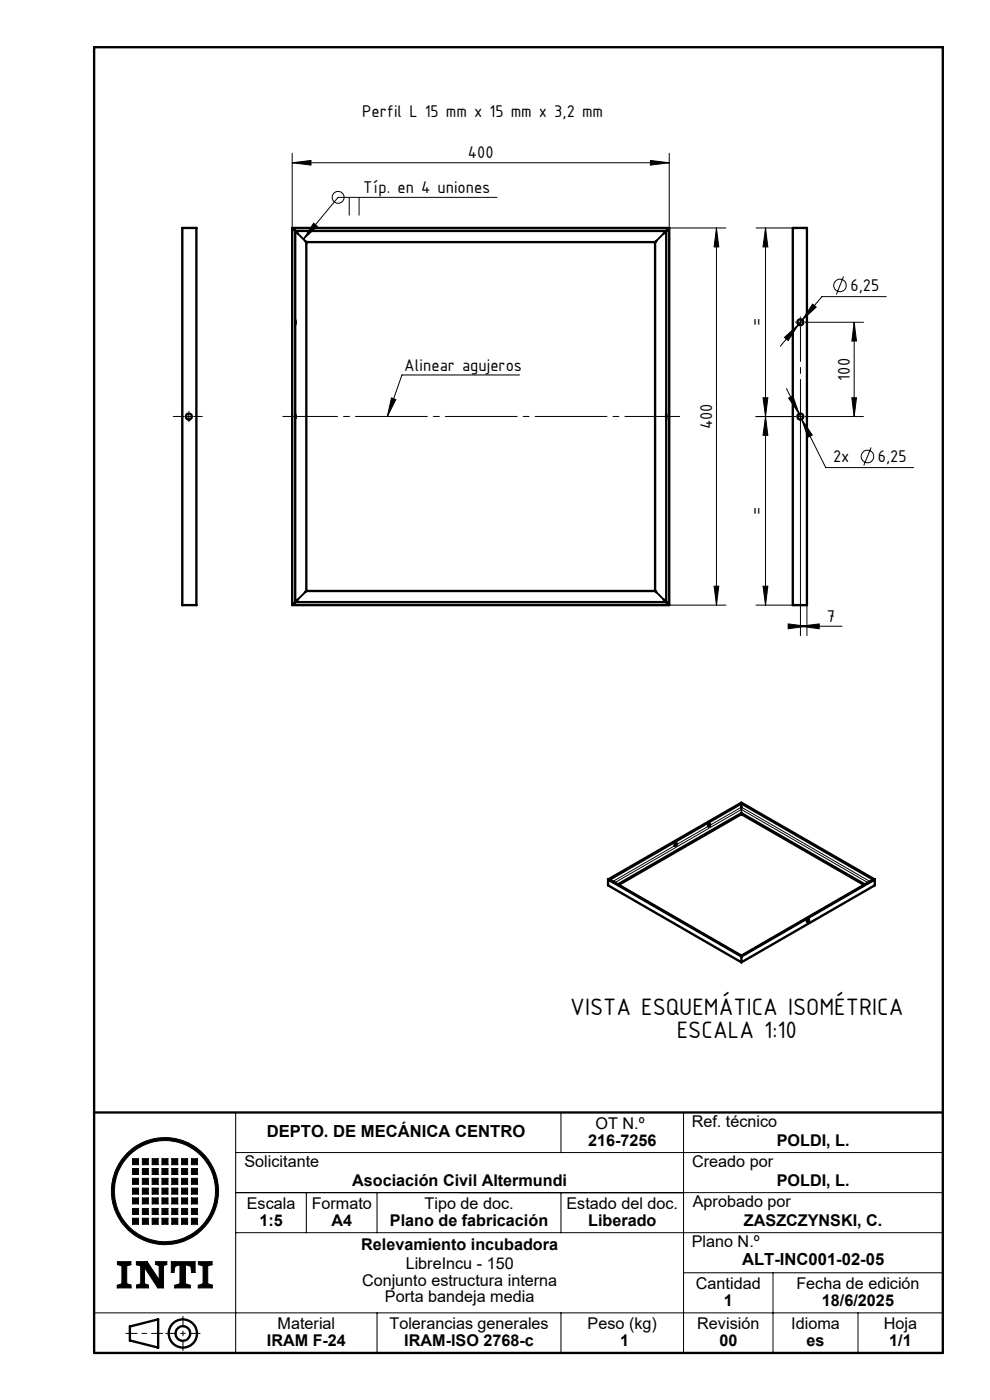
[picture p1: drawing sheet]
<svg xmlns="http://www.w3.org/2000/svg" width="210mm" height="297mm" viewBox="0 0 210 297" stroke-linecap="round" stroke-linejoin="round" font-family="sans-serif">
<g fill="none" stroke="#000" stroke-width=".21">
<path d="M62 34.5l4-.5v1zM62 32.5v15.9M62 34.5h80M138 34l4 .5-4 .5zM142 32.5v15.9h12M66.5 47.3l.8 .7-3 2.8zM74.1 41.9v3.8M76.2 41.9v3.8M105.4 41.9h-33.7l-7.4 8.9M152 48.4l.5 4h-1zM152 48.4v80M160.4 48.4h7.8"/>
<path d="M162.4 48.4l.5 4h-1zM162.4 48.4v80M178.9 58.7l-1.5 3.8M110.2 79.5h-24.9l-3.1 8.9M166.4 71.6l3-2.7-2.2 3.3zM169.3 68.4h1M169.4 68.9l-3.9 4.5M169.8 67.9v1M170.2 67.9l-.8 1M170.9 68.4h12.3M172.4 64.5l.7 .7-2.9 2.7zM181.2 68.4l.5 4h-1z"/>
<path d="M181.2 68.4v20M188 62.9h-13.7l-4.1 5M39.5 88.4h1.1M40 87.9v1M83 84.4l1 .4-1.8 3.6zM160.4 88.4h8.3M161.9 84.4h1l-.5 4zM162.4 88.4l.5 4h-1zM166.8 82.4l2.7 5.4M167.3 84.5l.9-.5 1.3 3.8zM169.3 88.4h1M169.5 87.8l.5 1.1"/>
<path d="M169.8 87.8v47.1M170 88.9l2.3 3.4-.9 .4zM170 88.9l5.2 10.3h18.6M170.9 88.4h12.3M180.7 84.4h1l-.5 4zM184.8 94.9l-1.6 3.8M142 128.4h12M151.5 124.4h1l-.5 4zM160.4 128.4h7.8M161.9 124.4h1l-.5 4zM167.2 132.4l4 .5-4 .5zM169.8 132.9l4-.5v1z"/>
<path d="M169.8 132.9h8.8M171.2 128.4v6.5M143.2 179.4l-13.2 7.6M150.2 175.3l-6.7 3.9M150.6 175.1l6.7-3.9 27.2 15.8M157.3 170.3v.1M157.3 171.7v.6M157.3 170.4l28 16.2M157.3 170.4l-28.1 16.2M157.3 171.7l26.8 15.6M157.3 172.3l26.3 15.2M157.3 171.7l-26.9 15.6"/>
<path d="M157.3 172.3l-26.4 15.2M129 186.6h.2M129.2 186.6l28.1 16.2M129.5 186.7l27.8-16.1 27.8 16.1M131.1 187.6l26.2-15 26.1 15M171.3 195.3h-.1M185.3 186.6h.3M185.3 186.6l-28 16.2M157.3 202.8v.1M20 236v51M50 236v51M119 236v8.5"/>
<path d="M149.2 236h-4.2v51M28.1 245.8h1.3v1.3h-1.3zM28.1 247.9h1.3v1.3h-1.3zM28.1 250h1.3v1.2h-1.3zM28.1 252.1h1.3v1.2h-1.3zM28.1 254.1h1.3v1.3h-1.3zM28.1 256.4h1.3v1.2h-1.3zM28.1 258.4h1.3v1.3h-1.3zM30.2 245.8h1.3v1.3h-1.3zM30.2 247.9h1.3v1.3h-1.3zM30.2 250h1.3v1.2h-1.3zM30.2 252.1h1.3v1.2h-1.3z"/>
<path d="M30.2 254.1h1.3v1.3h-1.3zM30.2 256.4h1.3v1.2h-1.3zM30.2 258.4h1.3v1.3h-1.3zM32.3 245.8h1.2v1.3h-1.2zM32.3 247.9h1.2v1.3h-1.2zM32.3 250h1.2v1.2h-1.2zM32.3 252.1h1.2v1.2h-1.2zM32.3 254.1h1.2v1.3h-1.2zM32.3 256.4h1.2v1.2h-1.2zM32.3 258.4h1.2v1.3h-1.2zM34.4 245.8h1.2v1.3h-1.2zM34.4 247.9h1.2v1.3h-1.2z"/>
<path d="M34.4 250h1.2v1.2h-1.2zM34.4 252.1h1.2v1.2h-1.2zM34.4 254.1h1.2v1.3h-1.2zM34.4 256.4h1.2v1.2h-1.2zM34.4 258.4h1.2v1.3h-1.2zM36.4 245.8h1.3v1.3h-1.3zM36.4 247.9h1.3v1.3h-1.3zM36.4 250h1.3v1.2h-1.3zM36.4 252.1h1.3v1.2h-1.3zM36.4 254.1h1.3v1.3h-1.3zM36.4 256.4h1.3v1.2h-1.3zM36.4 258.4h1.3v1.3h-1.3z"/>
<path d="M38.5 245.8h1.3v1.3h-1.3zM38.5 247.9h1.3v1.3h-1.3zM38.5 250h1.3v1.2h-1.3zM38.5 252.1h1.3v1.2h-1.3zM38.5 254.1h1.3v1.3h-1.3zM38.5 256.4h1.3v1.2h-1.3zM38.5 258.4h1.3v1.3h-1.3zM40.6 245.8h1.3v1.3h-1.3zM40.6 247.9h1.3v1.3h-1.3zM40.6 250h1.3v1.2h-1.3zM40.6 252.1h1.3v1.2h-1.3zM40.6 254.1h1.3v1.3h-1.3z"/>
<path d="M40.6 256.4h1.3v1.2h-1.3zM40.6 258.4h1.3v1.3h-1.3zM50 253h150M50 244.5h150M65 253v8.5M80 253v8.5M119 253v8.5M20 278.5h180M24.9 267.6h2.9v.7l-.9 .2v3.8l.9 .3v.6h-2.9v-.5l1-.4v-3.8l-1-.2zM28.9 267.6h2.3l2.6 3.9v-3l-.8-.3v-.6h2.4v.6l-.7 .3v4.7h-1.2l-2.8-4.3v3.4l.8 .3v.6h-2.5v-.6l.8-.3v-3.8l-.9-.2zM36.3 267.6h5.1v2.3h-.7l-.2-1.3-1.2-.3v4l1.1 .4v.5h-3.3v-.5l1.1-.4v-4l-1.1 .3-.2 1.3h-.6zM42.1 267.6h2.9v.7l-.9 .2v3.8l.9 .3v.6h-2.9v-.5l1-.4v-3.8l-1-.2z"/>
<path d="M50 261.5h150M80 278.5v8.5M119 278.5v8.5M145 270h55M164 270v17M182 278.5v8.5"/>
<circle cx="71.7" cy="41.9" r="1.26"/>
<circle cx="178.2" cy="60.6" r="1.33"/>
<circle cx="184" cy="96.8" r="1.34"/>
<circle cx="35" cy="252.7" r="11.4"/>
<circle cx="35" cy="252.7" r="10.7"/>
</g>
<g fill="none" stroke="#000" stroke-width=".5">
<path d="M20 10h180v277h-180zM38.7 48.4h3v80h-3zM62 48.4h80v80h-80zM62.3 48.7l.3 .3M62.6 49l.6 .6M62.6 49h78.7M62.6 49v78.7M64.7 51.1l.3 .3M65 51.4h74M65 51.4v74M139 51.4v74M139.3 51.1l-.3 .3"/>
<path d="M141.3 49l-.6 .6M141.3 49v78.7M141.6 48.7l-.3 .3M168.2 48.4h3v80h-3zM62.6 67.9v1M62.6 87.9v1M141.3 87.9v1M62.6 127.7l-.3 .3M62.6 127.7h78.7M63.2 127.1l-.6 .6M65 125.4l-.3 .3M65 125.4h74"/>
<path d="M139 125.4l.3 .3M140.7 127.1l.6 .6M141.3 127.7l.3 .3M143.3 178.9l.3 .1a.3 .3 0 0 1-.1 .3 .3 .3 0 0 1-.4 0zM143.3 178.9l-.2 .3M150.3 174.9l.1-.1a.23 .23 0 0 1 .2 .3 .23 .23 0 0 1-.4 .1zM150.4 174.8l-.2 .4M157.3 170.4v1.3M157.3 172.3v.4M157.3 172.7l26 15M157.3 172.7l-26 15M129 186.6l28.3 16.3"/>
<path d="M129 186.6v1.2l28.3 16.3M129 186.6l28.3-16.3 28.3 16.3M129.2 186.6l28.1 16.1M171.4 195.1l-.2 .3M171.5 195a.26 .26 0 0 1 .1 .4 .26 .26 0 0 1-.4 .1zM185.3 186.6l-28 16.1M185.6 186.6l-28.3 16.3M185.6 186.6v1.2l-28.3 16.3M157.3 202.7v.1M157.3 202.9v1.2M20 236h180M27.6 281.4l5.9-1.5v6l-5.9-1.5z"/>
<circle cx="169.8" cy="68.4" r=".63"/>
<circle cx="40.1" cy="88.4" r=".63"/>
<circle cx="169.8" cy="88.4" r=".63"/>
<circle cx="38.8" cy="282.9" r="3"/>
<circle cx="38.8" cy="282.9" r="1.55"/>
</g>
<path d="M26.7 282.9h7.8" fill="none" stroke="#000" stroke-width=".21" stroke-dasharray="6.1 1 1 1" stroke-dashoffset="3.7"/>
<path d="M38.8 279.2v7.3M35.2 282.9h7.2" fill="none" stroke="#000" stroke-width=".21" stroke-dasharray="6.1 1 1 1" stroke-dashoffset="4"/>
<g fill="#000">
<path d="M24.9 267.6v.7l1 .2v3.8l-1 .4v.5h2.9v-.6l-.9-.3v-3.8l.9-.2v-.7zM36.3 267.6v2.3h.6l.2-1.3 1.1-.3v4l-1.1 .4v.5h3.3v-.5l-1.1-.4v-4l1.2 .3 .2 1.3h.7v-2.3zM42.1 267.6v.7l1 .2v3.8l-1 .4v.5h2.9v-.6l-.9-.3v-3.8l.9-.2v-.7zM28.1 258.4v1.3h1.3v-1.3zM30.2 258.4v1.3h1.3v-1.3zM32.3 258.4v1.3h1.2v-1.3zM34.4 258.4v1.3h1.2v-1.3zM36.4 258.4v1.3h1.3v-1.3zM38.5 258.4v1.3h1.3v-1.3zM40.6 258.4v1.3h1.3v-1.3zM40.6 256.4v1.2h1.3v-1.2zM40.6 254.1v1.3h1.3v-1.3zM38.5 254.1v1.3h1.3v-1.3zM38.5 256.4v1.2h1.3v-1.2zM36.4 256.4v1.2h1.3v-1.2zM36.4 254.1v1.3h1.3v-1.3zM34.4 254.1v1.3h1.2v-1.3zM34.4 256.4v1.2h1.2v-1.2zM32.3 256.4v1.2h1.2v-1.2zM32.3 254.1v1.3h1.2v-1.3zM30.2 254.1v1.3h1.3v-1.3zM30.2 256.4v1.2h1.3v-1.2zM28.1 256.4v1.2h1.3v-1.2zM28.1 254.1v1.3h1.3v-1.3zM28.1 252.1v1.2h1.3v-1.2zM30.2 252.1v1.2h1.3v-1.2zM32.3 252.1v1.2h1.2v-1.2zM34.4 252.1v1.2h1.2v-1.2zM36.4 252.1v1.2h1.3v-1.2zM38.5 252.1v1.2h1.3v-1.2zM40.6 252.1v1.2h1.3v-1.2zM40.6 250v1.2h1.3v-1.2zM38.5 250v1.2h1.3v-1.2zM36.4 250v1.2h1.3v-1.2zM34.4 250v1.2h1.2v-1.2zM32.3 250v1.2h1.2v-1.2zM30.2 250v1.2h1.3v-1.2zM28.1 250v1.2h1.3v-1.2zM28.1 247.9v1.3h1.3v-1.3zM30.2 247.9v1.3h1.3v-1.3zM32.3 247.9v1.3h1.2v-1.3zM34.4 247.9v1.3h1.2v-1.3zM36.4 247.9v1.3h1.3v-1.3zM38.5 247.9v1.3h1.3v-1.3zM40.6 247.9v1.3h1.3v-1.3zM40.6 245.8v1.3h1.3v-1.3zM38.5 245.8v1.3h1.3v-1.3zM36.4 245.8v1.3h1.3v-1.3zM34.4 245.8v1.3h1.2v-1.3zM32.3 245.8v1.3h1.2v-1.3zM30.2 245.8v1.3h1.3v-1.3zM28.1 245.8v1.3h1.3v-1.3zM24.3 252.7a10.7 10.7 0 0 1 21.4 0 10.7 10.7 0 0 1-21.4 0zM23.6 252.7a11.4 11.4 0 0 0 22.8 0 11.4 11.4 0 0 0-22.8 0z" fill-rule="evenodd"/>
<path d="M28.9 267.6h2.3l2.6 3.9v-3l-.8-.3v-.6h2.4v.6l-.7 .3v4.7h-1.2l-2.8-4.3v3.4l.8 .3v.6h-2.5v-.6l.8-.3v-3.8l-.9-.2z" fill-rule="evenodd"/>
</g>
<path d="M168.8 68.3h-.1M169.8 67.3v-.1M170.8 68.3h.1M39.1 88.3h-2.3M40.1 87.3v-.1M40.1 89.3v.2M41.1 88.3h1.8M168.8 88.3h-.1M169.8 87.3v-.1M169.8 89.3v.2M170.8 88.3h.1" fill="none" stroke="#000" stroke-width=".21" stroke-dasharray="15.2 1.3 1.3 1.3"/>
<path d="M169.8 69.3v18.5" fill="none" stroke="#000" stroke-width=".21" stroke-dasharray="15.2 1.3 1.3 1.3" stroke-dashoffset="7.9"/>
<path d="M144.2 88.3h-84.2" fill="none" stroke="#000" stroke-width=".21" stroke-dasharray="15.2 1.3 1.3 1.3" stroke-dashoffset="3.6"/>
<path d="M62 48.4l3 3M142 48.4l-3 3M65 125.4l-3 3M139 125.4l3 3" fill="none" stroke="#000" stroke-width=".4"/>
<g fill="#000">
<path d="M62 34.5l4-.5v1zM138 34l4 .5-4 .5z"/>
<path d="M152 48.4l.5 4h-1zM151.5 124.4h1l-.5 4zM181.2 68.4l.5 4h-1zM180.7 84.4h1l-.5 4z"/>
<path d="M83 84.4l1 .4-1.8 3.6zM66.5 47.3l.8 .7-3 2.8z"/>
<path d="M162.4 88.4l.5 4h-1zM161.9 124.4h1l-.5 4zM162.4 48.4l.5 4h-1zM161.9 84.4h1l-.5 4z"/>
<path d="M167.3 84.5l2.2 3.3-1.3-3.8zM170 88.9l1.4 3.8 .9-.4zM166.4 71.6l.8 .6 2.2-3.3zM172.4 64.5l-2.2 3.4 2.9-2.7z"/>
<path d="M169.8 132.9l4-.5v1zM167.2 132.4l4 .5-4 .5z"/>
</g>
<g font-size="5.4">
<text x="121" y="215.3">VISTA ESQUEMÁTICA ISOMÉTRICA</text>
<text x="143.5" y="220.2">ESCALA 1:10</text>
</g>
<g font-size="3.9">
<text x="76.8" y="24.7">Perfil L 15 mm x 15 mm x 3,2 mm</text>
<text x="99.2" y="33.6">400</text>
<text x="77.1" y="41">Típ. en 4 uniones</text>
<text x="180.4" y="61.8">6,25</text>
<text x="161.5" y="69.2" transform="rotate(-90 161.5 69.2)">=</text>
<text x="85.8" y="78.6">Alinear agujeros</text>
<text x="180.3" y="80.7" transform="rotate(-90 180.3 80.7)">100</text>
<text x="151.1" y="91.1" transform="rotate(-90 151.1 91.1)">400</text>
<text x="176.7" y="98">2x</text>
<text x="186.2" y="98">6,25</text>
<text x="161.5" y="109.2" transform="rotate(-90 161.5 109.2)">=</text>
<text x="175.4" y="132">7</text>
</g>
<g font-size="3.5">
<text x="56.6" y="241.2">DEPTO. DE MECÁNICA CENTRO</text>
<text x="157.4" y="268.5">ALT-INC001-02-05</text>
</g>
<g font-size="3.4">
<text x="126.3" y="239.5">OT N.º</text>
<text x="146.7" y="239.1">Ref. técnico</text>
<text x="124.8" y="243">216-7256</text>
<text x="164.8" y="243">POLDI, L.</text>
<text x="51.9" y="247.5">Solicitante</text>
<text x="74.7" y="251.6">Asociación Civil Altermundi</text>
<text x="146.8" y="247.5">Creado por</text>
<text x="164.8" y="251.6">POLDI, L.</text>
<text x="52.4" y="256.5">Escala</text>
<text x="66.1" y="256.5">Formato</text>
<text x="90" y="256.5">Tipo de doc.</text>
<text x="120.2" y="256.5">Estado del doc.</text>
<text x="147" y="256">Aprobado por</text>
<text x="55" y="260">1:5</text>
<text x="70.3" y="260">A4</text>
<text x="82.7" y="260">Plano de fabricación</text>
<text x="124.8" y="260">Liberado</text>
<text x="157.8" y="260">ZASZCZYNSKI, C.</text>
<text x="76.6" y="265.1">Relevamiento incubadora</text>
<text x="86.1" y="269.3">LibreIncu - 150</text>
<text x="146.7" y="264.5">Plano N.º</text>
<text x="76.8" y="272.8">Conjunto estructura interna</text>
<text x="147.6" y="273.5">Cantidad</text>
<text x="168.9" y="273.5">Fecha de edición</text>
<text x="58.9" y="282">Material</text>
<text x="81.7" y="276.3">Porta bandeja media</text>
<text x="82.6" y="282">Tolerancias generales</text>
<text x="124.6" y="282">Peso (kg)</text>
<text x="147.9" y="282">Revisión</text>
<text x="153.5" y="277">1</text>
<text x="167.8" y="282">Idioma</text>
<text x="174.4" y="277">18/6/2025</text>
<text x="187.5" y="282">Hoja</text>
<text x="56.6" y="285.5">IRAM F-24</text>
<text x="85.8" y="285.5">IRAM-ISO 2768-c</text>
<text x="131.5" y="285.5">1</text>
<text x="152.6" y="285.5">00</text>
<text x="171.1" y="285.5">es</text>
<text x="188.6" y="285.5">1/1</text>
</g>
</svg>
